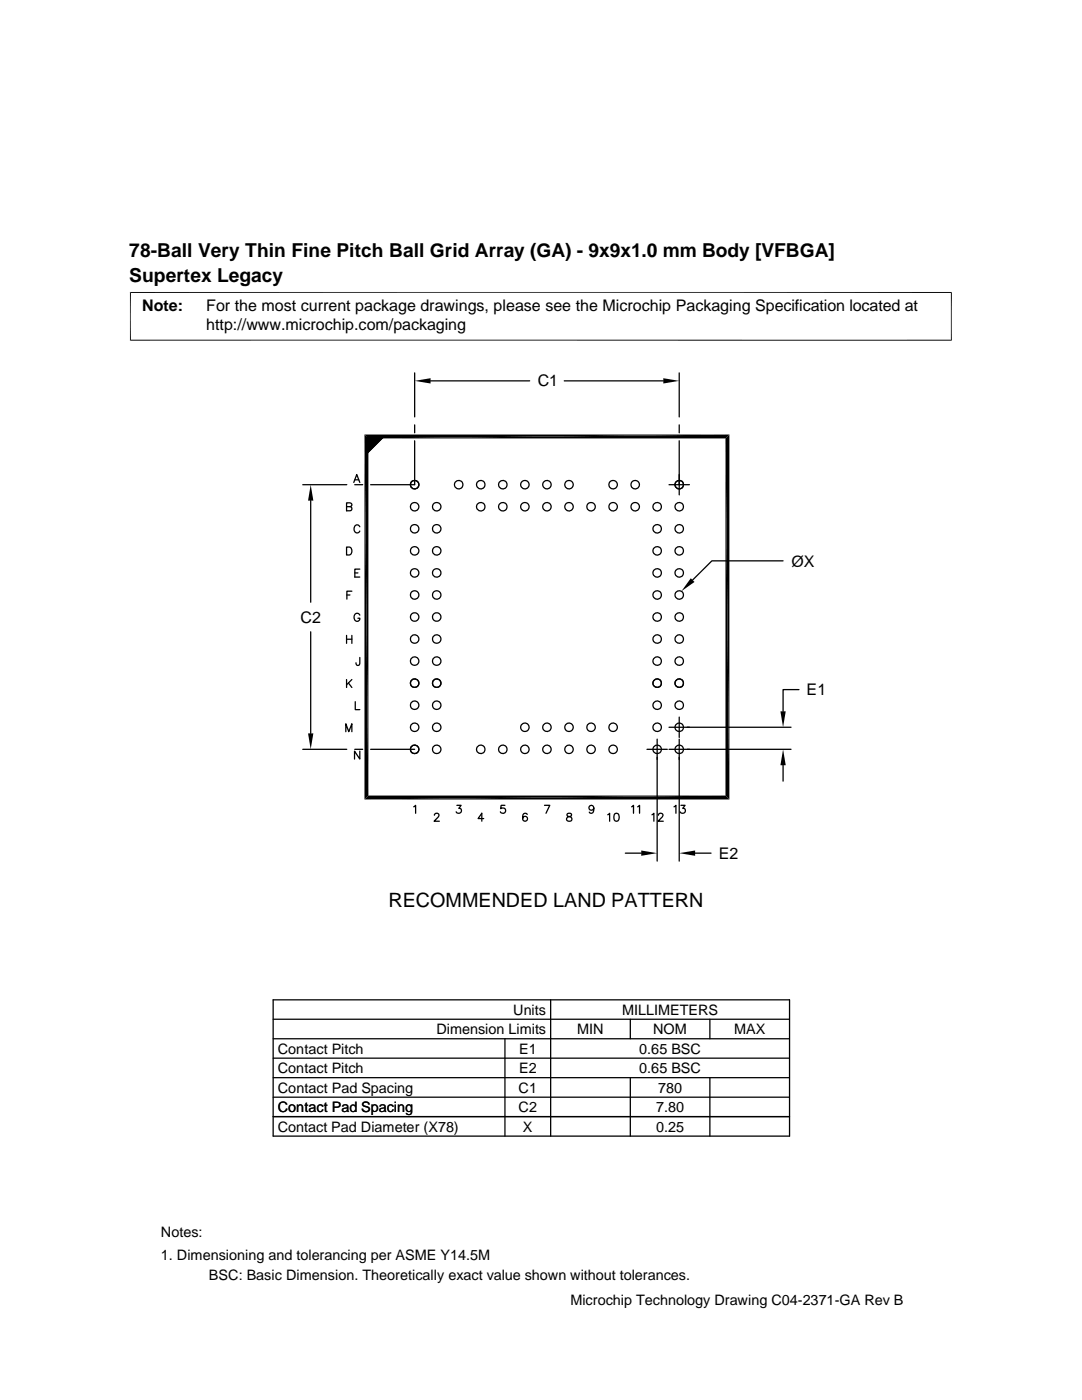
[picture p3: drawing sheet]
<svg xmlns="http://www.w3.org/2000/svg" width="216mm" height="279mm" viewBox="0 0 216 279" stroke-linecap="round" stroke-linejoin="round" font-family="sans-serif">
<g fill="none" stroke="#000" stroke-width=".25">
<path d="M82.7 74.4v8.8M85.9 76h19.8M112.6 76h19.8M135.5 74.4v8.8M60.4 96.7h8.8M62 99.9v20.3M70.6 96.3l.6-1.6 .6 1.6M70.8 96.7h1.6M70.8 95.8h.8M82.7 84.8v1.6M82.7 88v8.7h-8.7M133.5 96.7h4.1"/>
<path d="M135.5 84.8v1.6M135.5 88v10.8M69.2 109.2h.5a.85 .85 0 0 1 .5 .8 .85 .85 0 0 1-.5 .8h-.5zM69.2 101.1l.9-.1 .1-.2-.1-.3-.3-.1h-.6v1.5h.6a.41 .41 0 0 0 .4-.4 .41 .41 0 0 0-.4-.4M69.2 118.7h.6M70.2 118h-1v1.6M70.8 114.3h.6M71.8 113.6h-1v1.6h1M71.8 105.1a.59 .59 0 0 0-.7-.3 .59 .59 0 0 0-.4 .6 .71 .71 0 0 0 .1 .7 .71 .71 0 0 0 .8 .2l.2-.3M156.3 111.9h-14.3l-3.8 3.9M62 126.1v20.3M69.2 126.8v1.6"/>
<path d="M69.2 135.6v1.6M69.2 127.6h1M69.5 136.3l.7 .9M70.2 126.8v1.6M70.2 135.6l-1 1.1M71.8 122.8l-.1-.2a.73 .73 0 0 0-1 .2 .73 .73 0 0 0 .1 1 .54 .54 0 0 0 .7 .2 .54 .54 0 0 0 .3-.6h-.4M71.8 131.2l-.1 1.5-.2 .1-.3-.1-.2-.4M159.4 137.6h-3.1v4.4M60.4 149.5h8.8M69 146v-1.6l.6 1.6 .6-1.6v1.6M70.8 149.5h1.6M70.9 140v1.6h.9"/>
<path d="M71.8 149.9v1.6l-1.1-1.6v1.6M74 149.5h8.7M129.1 149.5h4.1M131.1 147.5v24.4M133.5 149.5h24.3M135.5 143.1v4.1M135.5 147.5v24.4M156.3 152.7v3.2M157.8 145.1h-24.3M82.6 161l.3-.3v1.6M86.7 162.7l.3-.4h.3l.3 .3-.2 .5-.8 .8h1.1M91.2 160.7h.8l-.5 .6a.53 .53 0 0 1 .4 .9 .53 .53 0 0 1-.9-.2"/>
<path d="M96.5 163.4h-1.1l.7-1.1v1.6M100.8 160.7h-.8l-.1 .7 .6-.1 .3 .1 .1 .6-.2 .2-.3 .1-.6-.3M105.2 162.5a.47 .47 0 0 0-.4-.2 .47 .47 0 0 0-.4 .3 .96 .96 0 0 0 .3 1.3 .5 .5 0 0 0 .6-.5 .5 .5 0 0 0-.5-.5 .5 .5 0 0 0-.5 .5M108.6 160.7h1.1l-.8 1.6M113.2 162.4a.31 .31 0 0 0 .2 .5 .55 .55 0 0 1 .6 .2 .55 .55 0 0 1 0 .7l-.6 .1a.46 .46 0 0 1-.4-.5 .46 .46 0 0 1 .5-.4l.3-.1a.31 .31 0 0 0 .2-.5zM118.5 161.2a.49 .49 0 0 1-.7 .5 .49 .49 0 0 1-.2-.8 .49 .49 0 0 1 .8 .1 .83 .83 0 0 1-.5 1.3l-.3-.2M121.3 162.6l.3-.3v1.6M122.7 162.4a.51 .51 0 0 1 .8 .2 .74 .74 0 0 1 0 .9 .74 .74 0 0 1-.8 .3l-.2-.6zM124.8 170.3h3.2M126 161l.4-.3v1.6M127.2 161l.4-.3v1.6M130.1 162.6l.4-.3v1.6"/>
<path d="M131.4 162.7v-.1a.49 .49 0 0 1 .9-.1v.3l-.2 .3-.8 .8h1.1M134.5 161l.4-.3v1.6M135.9 160.7h.8l-.5 .6a.53 .53 0 0 1 .4 .9 .53 .53 0 0 1-.9-.2M138.7 170.3h3.2M54.5 199.5h103v27.2h-103zM109.9 199.5v27.2M54.5 203.4h103M54.5 207.3h103M54.5 211.2h103M54.5 215.1h103M54.5 219h103M100.8 207.3v19.4"/>
<path d="M125.8 203.4v3.9M125.8 215.1v11.6M141.6 203.4v3.9M141.6 215.1v11.6M54.5 222.8h103"/>
<circle cx="82.7" cy="96.7" r=".85"/>
<circle cx="91.5" cy="96.7" r=".84"/>
<circle cx="95.9" cy="96.7" r=".84"/>
<circle cx="100.3" cy="96.7" r=".84"/>
<circle cx="104.7" cy="96.7" r=".84"/>
<circle cx="109.1" cy="96.7" r=".84"/>
<circle cx="113.5" cy="96.7" r=".84"/>
<circle cx="122.3" cy="96.7" r=".85"/>
<circle cx="126.7" cy="96.7" r=".85"/>
<circle cx="135.5" cy="96.7" r=".84"/>
<circle cx="82.7" cy="105.5" r=".85"/>
<circle cx="82.7" cy="114.3" r=".85"/>
<circle cx="82.7" cy="109.9" r=".85"/>
<circle cx="82.7" cy="118.7" r=".85"/>
<circle cx="82.7" cy="101.1" r=".85"/>
<circle cx="87.1" cy="105.5" r=".85"/>
<circle cx="87.1" cy="118.7" r=".85"/>
<circle cx="87.1" cy="101.1" r=".85"/>
<circle cx="87.1" cy="114.3" r=".85"/>
<circle cx="87.1" cy="109.9" r=".85"/>
<circle cx="95.9" cy="101.1" r=".84"/>
<circle cx="100.3" cy="101.1" r=".84"/>
<circle cx="104.7" cy="101.1" r=".84"/>
<circle cx="109.1" cy="101.1" r=".84"/>
<circle cx="113.5" cy="101.1" r=".84"/>
<circle cx="117.9" cy="101.1" r=".85"/>
<circle cx="122.3" cy="101.1" r=".85"/>
<circle cx="126.7" cy="101.1" r=".85"/>
<circle cx="131.1" cy="105.5" r=".84"/>
<circle cx="131.1" cy="118.7" r=".84"/>
<circle cx="131.1" cy="114.3" r=".84"/>
<circle cx="131.1" cy="109.9" r=".84"/>
<circle cx="131.1" cy="101.1" r=".84"/>
<circle cx="135.5" cy="109.9" r=".84"/>
<circle cx="135.5" cy="118.7" r=".84"/>
<circle cx="135.5" cy="105.5" r=".84"/>
<circle cx="135.5" cy="114.3" r=".84"/>
<circle cx="135.5" cy="101.1" r=".84"/>
<circle cx="82.7" cy="123.1" r=".85"/>
<circle cx="82.7" cy="136.3" r=".85"/>
<circle cx="82.7" cy="131.9" r=".85"/>
<circle cx="82.7" cy="127.5" r=".85"/>
<circle cx="87.1" cy="123.1" r=".85"/>
<circle cx="87.1" cy="136.3" r=".85"/>
<circle cx="87.1" cy="131.9" r=".85"/>
<circle cx="87.1" cy="127.5" r=".85"/>
<circle cx="131.1" cy="136.3" r=".85"/>
<circle cx="131.1" cy="127.5" r=".85"/>
<circle cx="131.1" cy="131.9" r=".85"/>
<circle cx="131.1" cy="123.1" r=".84"/>
<circle cx="135.5" cy="131.9" r=".85"/>
<circle cx="135.5" cy="136.3" r=".85"/>
<circle cx="135.5" cy="127.5" r=".85"/>
<circle cx="135.5" cy="123.1" r=".84"/>
<circle cx="82.7" cy="149.5" r=".85"/>
<circle cx="82.7" cy="140.7" r=".85"/>
<circle cx="82.7" cy="145.1" r=".85"/>
<circle cx="87.1" cy="149.5" r=".85"/>
<circle cx="87.1" cy="145.1" r=".85"/>
<circle cx="87.1" cy="140.7" r=".85"/>
<circle cx="95.9" cy="149.5" r=".85"/>
<circle cx="100.3" cy="149.5" r=".85"/>
<circle cx="104.7" cy="149.5" r=".84"/>
<circle cx="104.7" cy="145.1" r=".84"/>
<circle cx="109.1" cy="149.5" r=".85"/>
<circle cx="109.1" cy="145.1" r=".85"/>
<circle cx="113.5" cy="149.5" r=".84"/>
<circle cx="113.5" cy="145.1" r=".84"/>
<circle cx="117.9" cy="149.5" r=".85"/>
<circle cx="117.9" cy="145.1" r=".85"/>
<circle cx="122.3" cy="149.5" r=".85"/>
<circle cx="122.3" cy="145.1" r=".85"/>
<circle cx="131.1" cy="149.5" r=".85"/>
<circle cx="131.1" cy="140.7" r=".85"/>
<circle cx="131.1" cy="145.1" r=".85"/>
<circle cx="135.5" cy="149.5" r=".85"/>
<circle cx="135.5" cy="145.1" r=".85"/>
<circle cx="135.5" cy="140.7" r=".85"/>
</g>
<path d="M26 58.3v9.7M189.8 58.3v9.7M189.9 58.4h-164M25.9 67.9h164" fill="none" stroke="#000" stroke-width=".2"/>
<g fill="#000">
<path d="M82.7 76l3.2-.5v1zM132.4 75.5l3.1 .5-3.1 .5zM62 96.7l.5 3.2h-1zM72.7 86.7l.8 72.1-.8 .8zM73.1 87.1h3.7l-3.7 3.7zM72.7 86.7l.8 .8v71.3zM73.5 87.5l72-.8-.7 .8zM72.7 86.7h72.8l-72 .8zM137.8 115.4l.8 .7-2.6 1.9zM61.5 146.4h1l-.5 3.1zM72.7 159.6l72.1-.8 .7 .8zM72.7 159.6l.8-.8h71.3z"/>
<path d="M144.8 87.5l.7 72.1-.7-.8zM145.5 86.7v72.9l-.7-72.1zM156.3 149.5l.5 3.2h-1.1zM155.7 142h1.1l-.5 3.1zM128 169.7l3.1 .6-3.1 .5zM135.5 170.3l3.2-.6v1.1z"/>
</g>
<text font-size="3.9" x="77.5" y="181.1">RECOMMENDED LAND PATTERN</text>
<g font-size="3.8">
<text x="25.8" y="51.4">78-Ball Very Thin Fine Pitch Ball Grid Array (GA) - 9x9x1.0 mm Body [VFBGA]</text>
<text x="25.8" y="56.3">Supertex Legacy</text>
</g>
<g font-size="3.2">
<text x="28.4" y="62.1">Note:</text>
<text x="41.1" y="62.1">For the most current package drawings, please see the Microchip Packaging Specification located at</text>
<text x="41.1" y="65.8">http://www.microchip.com/packaging</text>
<text x="107.3" y="77.1">C1</text>
<text x="157.9" y="113.1">ØX</text>
<text x="60" y="124.3">C2</text>
<text x="161" y="138.8">E1</text>
<text x="143.4" y="171.4">E2</text>
</g>
<g font-size="2.9">
<text x="102.4" y="202.5">Units</text>
<text x="124.1" y="202.5">MILLIMETERS</text>
<text x="87.1" y="206.4">Dimension Limits</text>
<text x="115.2" y="206.4">MIN</text>
<text x="130.3" y="206.4">NOM</text>
<text x="146.5" y="206.4">MAX</text>
<text x="55.4" y="210.3">Contact Pitch</text>
<text x="55.4" y="214.2">Contact Pitch</text>
<text x="103.6" y="214.2">E2</text>
<text x="103.6" y="210.3">E1</text>
<text x="127.6" y="214.2">0.65 BSC</text>
<text x="127.6" y="210.3">0.65 BSC</text>
<text x="55.4" y="221.9">Contact Pad Spacing</text>
<text x="55.4" y="218">Contact Pad Spacing</text>
<text x="103.5" y="221.9">C2</text>
<text x="103.5" y="218">C1</text>
<text x="130.9" y="221.9">7.80</text>
<text x="131.3" y="218">780</text>
<text x="55.4" y="225.8">Contact Pad Diameter (X78)</text>
<text x="104.4" y="225.8">X</text>
<text x="130.9" y="225.8">0.25</text>
<text x="32.1" y="246.8">Notes:</text>
<text x="32.1" y="251.4">1. Dimensioning and tolerancing per ASME Y14.5M</text>
<text x="41.7" y="255.5">BSC: Basic Dimension. Theoretically exact value shown without tolerances.</text>
<text x="113.8" y="260.5">Microchip Technology Drawing C04-2371-GA Rev B</text>
</g>
</svg>
